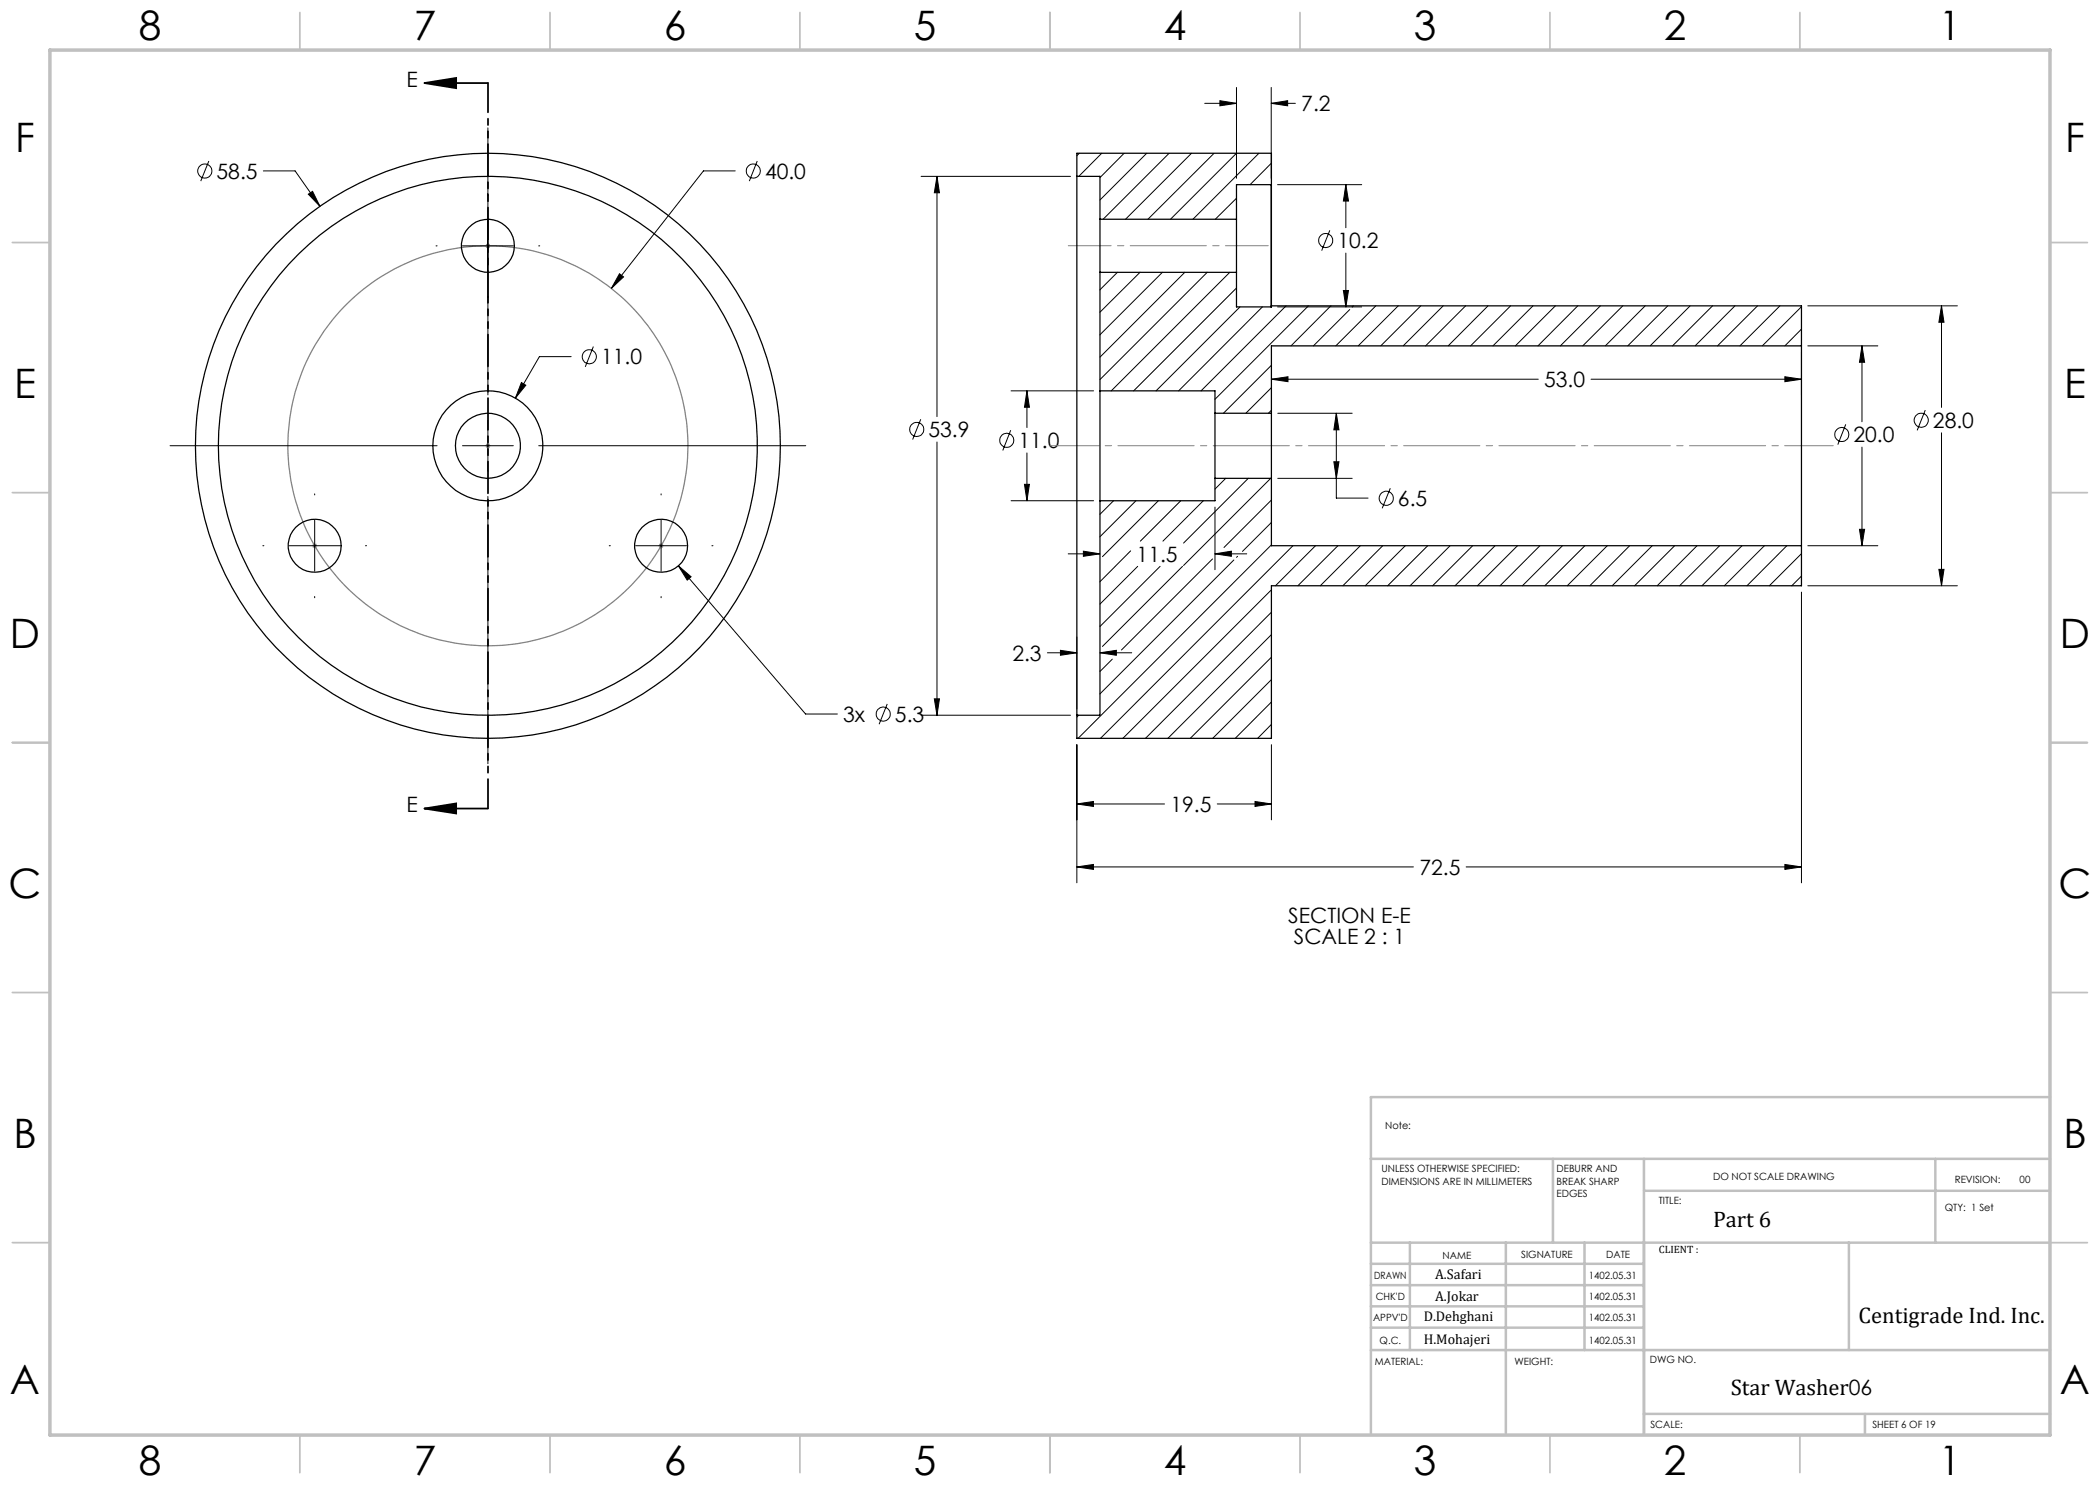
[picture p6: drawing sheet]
<svg xmlns="http://www.w3.org/2000/svg" width="420mm" height="297mm" viewBox="0 0 420 297" stroke-linecap="round" stroke-linejoin="round" font-family="sans-serif">
<g fill="none" stroke="#000" stroke-width=".2">
<path d="M247.3 17.5v18.2M254.2 17.5v18.2M41.8 32.2l-1.7 4M52.7 34.2h6.3l5 7.1M61.7 38.8l.8-.5 1.5 3zM97.6 25.6v53.4M147 34.2h-6.3l-18.4 23.5M151.4 32.2l-1.5 4M184.2 35.3h29.9M187.4 35.3l.5 3.3h-1zM187.4 35.3v48M215.9 30.7l-.5 .4"/>
<path d="M220.3 30.7l-4.5 4.6M224.8 30.7l-4.8 4.8M229.3 30.7l-9.3 9.3M233.8 30.7l-13.2 13.1M238.3 30.7l-13.2 13.1M240.9 20.7h6.4M242.8 30.7l-13.2 13.1M244 20.1l3.3 .6-3.3 .5zM247.3 30.7l-13.2 13.1M247.3 39.6l-4.2 4.2M251.8 30.7l-13.2 13.1M254.2 20.7l3.3-.6v1.1z"/>
<path d="M254.2 20.7h4.9M254.3 32.6l-4.3 4.3M255.5 36.9h16.8M269.2 36.9l.5 3.3h-1zM269.2 36.9v8.6M87.2 49.2h.2M92.5 49.2h10.2M107.7 49.2h.3M123.9 54.7l.8 .7-2.4 2.3zM223.5 54.5l-3.5 3.5M228 54.5l-8 7.9M232.5 54.5l-12.5 12.5"/>
<path d="M237 54.5l-17 16.9M241.4 54.5l-21.4 21.4M246 54.5l-23.8 23.7M247.3 57.6l-20.6 20.6M266 46.1l-1.7 4M268.7 58.1h1l-.5 3.3zM269.2 50.6v10.8M104.3 76.5l.9 .5-2.1 2.6zM114.2 71.3h-6.3l-4.8 8.3M118.7 69.3l-1.6 4.1M202.2 78.2h16.5M205.4 78.2l.5 3.3h-1z"/>
<path d="M205.4 78.2v7.3M248 61.4l-16.8 16.8M252.5 61.4l-16.8 16.8M254.3 73.1l-9.6 9.6M254.3 77.5l-5.1 5.2M254.3 75.8l3.3-.5v1zM254.3 75.8h53.4M255.5 61.4h16.8M257.2 61.2l-17 17M261.7 61.2l-18.7 18.7M266.2 61.2l-8 8M269.9 61.9l-7.2 7.3"/>
<path d="M270.7 61.2l-.3 .2M275.2 61.2l-8 8M279.6 61.2l-8 8M284.2 61.2l-8 8M288.6 61.2l-8 8M293.1 61.2l-8 8M297.6 61.2l-8 8M302.1 61.2l-8 8M306.6 61.2l-8 8M311.1 61.2l-8 8M315.6 61.2l-8 8M318.2 75.8h42.1"/>
<path d="M320.1 61.2l-8 8M324.6 61.2l-8.1 8M329 61.2l-7.9 8M333.6 61.2l-8.1 8M338 61.2l-8 8M342.5 61.2l-8 8M347 61.2l-8 8M351.5 61.2l-8 8M356 61.2l-8 8M357 75.3l3.3 .5-3.3 .5zM360.3 61.3l-7.8 7.9M360.3 65.8l-3.3 3.4"/>
<path d="M360.3 70.4v8.6M361.6 61.2h29.9M361.6 69.2h14M372.4 69.2l.5 3.3h-1zM372.4 69.2v15.1M388.3 61.2l.5 3.2h-1zM388.3 61.2v20.3M34 89.1h53.4M62.9 98.8v.2M92.5 89.1h10.2M97.6 84.1v10.1M97.6 99.3v53.4"/>
<path d="M107.7 89.1h53.4M132.2 98.8v.2M184.2 83.9l-1.7 4M187.4 88.4v54.6M202.1 86l-1.5 4.1M204.9 96.9h1l-.5 3.3zM205.4 90.6v9.6M245.1 95.7l-2.1 2.1M249.7 95.7l-13 12.9M254.1 95.7l-17.4 17.4M254.3 82.1l-.6 .6M255.6 82.7h14.8"/>
<path d="M255.6 95.7h14.8M266.8 92.4h1l-.5 3.3zM267.3 82.7l.5 3.3h-1zM267.3 82.7v16.9h6.3M278.1 97.6l-1.7 4.1M369.1 84.9l-1.5 4M372.4 89.4v19.7M385.1 82l-1.7 4.1M388.3 86.6v30.6M52.6 109.1h.2M57.9 109.1h10.1M62.9 104.1v10.1"/>
<path d="M62.9 119.3v.3M73.1 109.1h.2M121.8 109.1h.3M127.1 109.1h10.2M132.2 104.1v10.1M132.2 119.3v.3M135.7 113.2l2.5 2.2-.8 .6zM135.7 113.2l25.4 29.6h6.4M142.4 109.1h.2M202.2 100.2h16.5M213.6 110.8h6.4M216.7 110.2l3.3 .6-3.3 .5z"/>
<path d="M222.7 100.2l-2.7 2.7M226.1 110.2l-6.1 6.1M227.2 100.2l-7.2 7.1M227.5 113.3l-7.5 7.5M231.7 100.2l-11.2 11.1M232 113.3l-12 12M236.1 100.2l-8 8M236.5 113.3l-16 16M240.7 100.2l-8.1 8M242.5 111.8l-18.2 18.2M243 110.8l3.3-.6v1.1zM243 101.4v12.5"/>
<path d="M243 110.8h6.3M246.8 112l-26.8 26.8M247.5 111.3l-.2 .2M254.3 100l-9.5 9.5M254.3 104.5l-5.8 5.8M254.3 109l-38.7 38.7M254.3 118l-29.7 29.7M258.6 109.1l-38.5 38.6M263.1 109.1l-8 8.1M267.6 109.1l-8 8.1M272.1 109.1l-8 8.1M276.5 109.1l-7.9 8.1"/>
<path d="M281.1 109.1l-8.1 8.1M285.5 109.1l-8 8.1M290 109.1l-8 8.1M294.5 109.1l-8 8.1M299 109.1l-8 8.1M303.5 109.1l-8 8.1M308 109.1l-8 8.1M312.5 109.1l-8 8.1M317 109.1l-8 8.1M321.5 109.1l-8.1 8.1M325.9 109.1l-7.9 8.1M330.4 109.1l-8 8.1"/>
<path d="M334.9 109.1l-8 8.1M339.4 109.1l-8 8.1M343.9 109.1l-8 8.1M348.4 109.1l-8 8.1M352.9 109.1l-8 8.1M357.4 109.1l-8 8.1M360.3 110.7l-6.4 6.5M360.3 115.2l-1.9 2M360.3 118.4v58.2M361.6 117.2h29.9M361.6 109.1h14M371.9 105.9h1l-.5 3.2z"/>
<path d="M387.8 113.9h1l-.5 3.3zM186.9 139.8h1l-.5 3.2zM209.5 130.6h5.9M212.1 130.1l3.3 .5-3.3 .5zM215.4 127.4v14.4M220 130.6l3.3-.5v1zM220 130.6h6.3M222.5 131.8l-2.5 2.5M254.3 122.4l-25.2 25.3M254.3 126.9l-20.7 20.8M254.3 131.4l-16.2 16.3M254.3 135.9l-11.8 11.8"/>
<path d="M177.4 140.8l-1.6 4M184.2 143h29.9M215.4 148.9v27.7M215.7 143l-.3 .4M254.3 140.4l-7.2 7.3M254.3 144.9l-2.8 2.8M254.3 148.9v15.1M215.4 160.8l3.3-.5v1zM215.4 173.4l3.3-.5v1zM215.4 160.8h17.5M215.4 173.4h67.3M243.5 160.8h10.8"/>
<path d="M251 160.3l3.3 .5-3.3 .5zM293.2 173.4h67.1M357 172.9l3.3 .5-3.3 .5z"/>
<circle cx="41" cy="34.2" r="1.42"/>
<circle cx="150.7" cy="34.2" r="1.42"/>
<circle cx="265.1" cy="48.1" r="1.42"/>
<circle cx="117.9" cy="71.4" r="1.42"/>
<circle cx="183.3" cy="85.9" r="1.41"/>
<circle cx="201.4" cy="88.1" r="1.41"/>
<circle cx="277.3" cy="99.7" r="1.41"/>
<circle cx="368.4" cy="86.9" r="1.41"/>
<circle cx="384.2" cy="84.1" r="1.42"/>
<circle cx="176.6" cy="142.8" r="1.4"/>
</g>
<path d="M84.9 16.6h12.7M84.9 16.6l6.3-1v2zM84.9 161.7h12.7M84.9 161.7l6.3-1v2z" fill="none" stroke="#000" stroke-width=".35"/>
<g fill="none" stroke="#808080" stroke-width=".2">
<path d="M97.1 49.2h1M97.2 48.8l.7 .7M97.6 48.6v1.1M97.9 48.8l-.7 .7M97.1 89.1h1M97.2 88.8l.7 .7M97.6 88.6v1.1M97.9 88.8l-.7 .7M62.4 109.1h1M62.6 108.8l.7 .7M62.9 108.7v1M63.3 108.8l-.7 .7"/>
<path d="M131.7 109.1h1M131.9 108.8l.7 .7M132.2 108.7v1M132.6 108.8l-.7 .7"/>
</g>
<circle cx="97.6" cy="89.2" r="40" fill="none" stroke="#808080" stroke-width=".25"/>
<path d="M97.6 16.6v145.1" fill="none" stroke="#000" stroke-width=".35" stroke-dasharray="6.3 1.3 1.3 1.3 1.3 1.3" stroke-dashoffset=".5"/>
<path d="M210.1 89.1h156.6" fill="none" stroke="#808080" stroke-width=".2" stroke-dasharray="15.2 1.3 1.3 1.3" stroke-dashoffset="5.5"/>
<path d="M253.7 49.1h-40" fill="none" stroke="#808080" stroke-width=".2" stroke-dasharray="15.2 1.3 1.3 1.3" stroke-dashoffset="6.7"/>
<g fill="none" stroke="#c0c0c0" stroke-width=".35">
<path d="M60 2.5v7.5M110 2.5v7.5M160 2.5v7.5M210 2.5v7.5M260 2.5v7.5M310 2.5v7.5M360 2.5v7.5M2.5 48.5h7.5M410 48.5h7.5M2.5 98.5h7.5M410 98.5h7.5M2.5 148.5h7.5"/>
<path d="M410 148.5h7.5M2.5 198.5h7.5M410 198.5h7.5M2.5 248.5h7.5M410 248.5h7.5M60 287v7.5M110 287v7.5M160 287v7.5M210 287v7.5M260 287v7.5M310 287v7.5M360 287v7.5"/>
</g>
<g fill="none" stroke="#c0c0c0" stroke-width=".5">
<path d="M410 219.4h-135.8v67.4M274.2 231.8h135.8M310.6 231.8v16.7M328.8 231.8v55.2M328.8 238.2h81.2M387.1 231.8v16.7M274.2 248.5h135.8M274.2 257h54.6M274.2 252.8h54.6M282 248.5v21.5M301.2 248.5v38.3M316.9 248.5v21.5"/>
<path d="M369.8 248.5v21.5M274.2 265.5h54.6M274.2 261.3h54.6M274.2 270h135.8M328.8 282.8h81.2M373 282.8v4.2"/>
</g>
<path d="M10 10h400v277h-400z" fill="none" stroke="#c0c0c0" stroke-width=".7"/>
<g fill="#000">
<path d="M84.9 16.6l6.3-1v2zM84.9 161.7l6.3-1v2z"/>
<path d="M123.9 54.7l-1.6 3 2.4-2.3zM61.7 38.8l2.3 2.5-1.5-3zM104.3 76.5l-1.2 3.1 2.1-2.6zM135.7 113.2l1.7 2.8 .8-.6zM387.8 113.9h1l-.5 3.3zM388.3 61.2l.5 3.2h-1zM372.4 69.2l.5 3.3h-1zM371.9 105.9h1l-.5 3.2zM251 160.3l3.3 .5-3.3 .5zM215.4 160.8l3.3-.5v1zM215.4 173.4l3.3-.5v1zM357 172.9l3.3 .5-3.3 .5zM357 75.3l3.3 .5-3.3 .5zM254.3 75.8l3.3-.5v1zM269.2 36.9l.5 3.3h-1zM268.7 58.1h1l-.5 3.3zM244 20.1l3.3 .6-3.3 .5zM254.2 20.7l3.3-.6v1.1zM212.1 130.1l3.3 .5-3.3 .5zM220 130.6l3.3-.5v1zM187.4 35.3l.5 3.3h-1zM186.9 139.8h1l-.5 3.2zM267.3 82.7l.5 3.3h-1zM266.8 92.4h1l-.5 3.3zM216.7 110.2l3.3 .6-3.3 .5zM243 110.8l3.3-.6v1.1zM205.4 78.2l.5 3.3h-1zM204.9 96.9h1l-.5 3.3z"/>
</g>
<g fill="none" stroke="#000" stroke-width=".25">
<path d="M215.4 35.3v107.7M215.4 35.3v-4.6h38.9v6.2M215.4 35.3h4.6v8.5M254.2 36.9v24.5M254.2 36.9h-6.9v6.9M254.3 36.9v24.3M254.3 36.9h-.1M220 43.8v10.7M220 54.5v23.7M220 54.5h27.3M220 43.8h27.3M247.3 43.8v10.7"/>
<path d="M247.3 54.5v6.9h6.9M220 78.2v22M220 78.2h23v4.5M254.3 61.2l-.1 .2M254.3 61.2h106v8M360.3 69.2v39.9M360.3 69.2h-106v13.5M243 82.7v13M243 95.7v4.5h-23M243 95.7h11.3M243 82.7h11.3M254.3 82.7v13"/>
<path d="M254.3 95.7v13.4h106M220 100.2v42.8h-4.6M360.3 109.1v8.1h-106v30.5h-38.9v-4.7"/>
<circle cx="97.6" cy="49.1" r="5.3"/>
<circle cx="97.6" cy="89.2" r="11"/>
<circle cx="97.6" cy="89.2" r="53.9"/>
<circle cx="97.6" cy="89.2" r="58.5"/>
<circle cx="97.6" cy="89.2" r="6.5"/>
<circle cx="62.9" cy="109.2" r="5.3"/>
<circle cx="132.2" cy="109.1" r="5.3"/>
</g>
<g font-size="8.1">
<text x="27.8" y="8">8</text>
<text x="82.8" y="8">7</text>
<text x="132.8" y="8">6</text>
<text x="182.8" y="8">5</text>
<text x="232.8" y="8">4</text>
<text x="282.8" y="8">3</text>
<text x="332.8" y="8">2</text>
<text x="387.8" y="8">1</text>
<text x="3" y="30.4">F</text>
<text x="413" y="30.4">F</text>
<text x="2.8" y="79.6">E</text>
<text x="412.8" y="79.6">E</text>
<text x="2" y="129.6">D</text>
<text x="412" y="129.6">D</text>
<text x="1.7" y="179.6">C</text>
<text x="411.7" y="179.6">C</text>
<text x="2.7" y="229.6">B</text>
<text x="412.7" y="229.6">B</text>
<text x="2" y="278.9">A</text>
<text x="412" y="278.9">A</text>
<text x="27.8" y="295">8</text>
<text x="82.8" y="295">7</text>
<text x="132.8" y="295">6</text>
<text x="182.8" y="295">5</text>
<text x="232.8" y="295">4</text>
<text x="282.8" y="295">3</text>
<text x="332.8" y="295">2</text>
<text x="387.8" y="295">1</text>
</g>
<g font-size="4.5">
<text x="342.6" y="245.3">Part 6</text>
<text x="371.7" y="264.6">Centigrade Ind. Inc.</text>
<text x="346.2" y="279">Star Washer06</text>
</g>
<g font-size="4.2">
<text x="81.3" y="17.4">E</text>
<text x="260.3" y="22.2">7.2</text>
<text x="43.3" y="35.7">58.5</text>
<text x="153" y="35.7">40.0</text>
<text x="267.5" y="49.6">10.2</text>
<text x="120.2" y="72.9">11.0</text>
<text x="308.8" y="77.4">53.0</text>
<text x="185.7" y="87.4">53.9</text>
<text x="203.7" y="89.6">11.0</text>
<text x="370.7" y="88.4">20.0</text>
<text x="386.6" y="85.6">28.0</text>
<text x="279.6" y="101.2">6.5</text>
<text x="227.3" y="112.3">11.5</text>
<text x="202.5" y="132.1">2.3</text>
<text x="168.6" y="144.4">3x</text>
<text x="179" y="144.4">5.3</text>
<text x="81.3" y="162.5">E</text>
<text x="234.1" y="162.4">19.5</text>
<text x="283.9" y="175">72.5</text>
<text x="257.7" y="184.7">SECTION E-E</text>
<text x="258.8" y="188.9">SCALE 2 : 1</text>
</g>
<g font-size="2.8">
<text x="287" y="255.9">A.Safari</text>
<text x="287" y="260.1">A.Jokar</text>
<text x="284.7" y="264.2">D.Dehghani</text>
<text x="284.7" y="268.7">H.Mohajeri</text>
</g>
<text font-size="2.1" x="331.8" y="250.7">CLIENT :</text>
<g font-size="2">
<text x="277" y="225.8">Note:</text>
<text x="276.3" y="234.5">UNLESS OTHERWISE SPECIFIED:</text>
<text x="276.3" y="237">DIMENSIONS ARE IN MILLIMETERS</text>
<text x="311.3" y="234.5">DEBURR AND</text>
<text x="311.3" y="237">BREAK SHARP</text>
<text x="311.3" y="239.5">EDGES</text>
<text x="342.6" y="236">DO NOT SCALE DRAWING</text>
<text x="391" y="236.6">REVISION:</text>
<text x="403.9" y="236.6">00</text>
<text x="331.8" y="240.8">TITLE:</text>
<text x="389" y="242.2">QTY: 1 Set</text>
<text x="288.5" y="251.7">NAME</text>
<text x="304.2" y="251.7">SIGNATURE</text>
<text x="321.2" y="251.7">DATE</text>
<text x="274.8" y="255.9">DRAWN</text>
<text x="317.7" y="255.9">1402.05.31</text>
<text x="275.1" y="260.1">CHK'D</text>
<text x="317.7" y="260.1">1402.05.31</text>
<text x="274.6" y="264.2">APPV'D</text>
<text x="275.9" y="268.7">Q.C.</text>
<text x="317.7" y="264.2">1402.05.31</text>
<text x="317.7" y="268.7">1402.05.31</text>
<text x="275" y="273">MATERIAL:</text>
<text x="302.9" y="273">WEIGHT:</text>
<text x="330" y="272.5">DWG NO.</text>
<text x="330.1" y="285.6">SCALE:</text>
<text x="374.5" y="285.6">SHEET 6 OF 19</text>
</g>
</svg>
